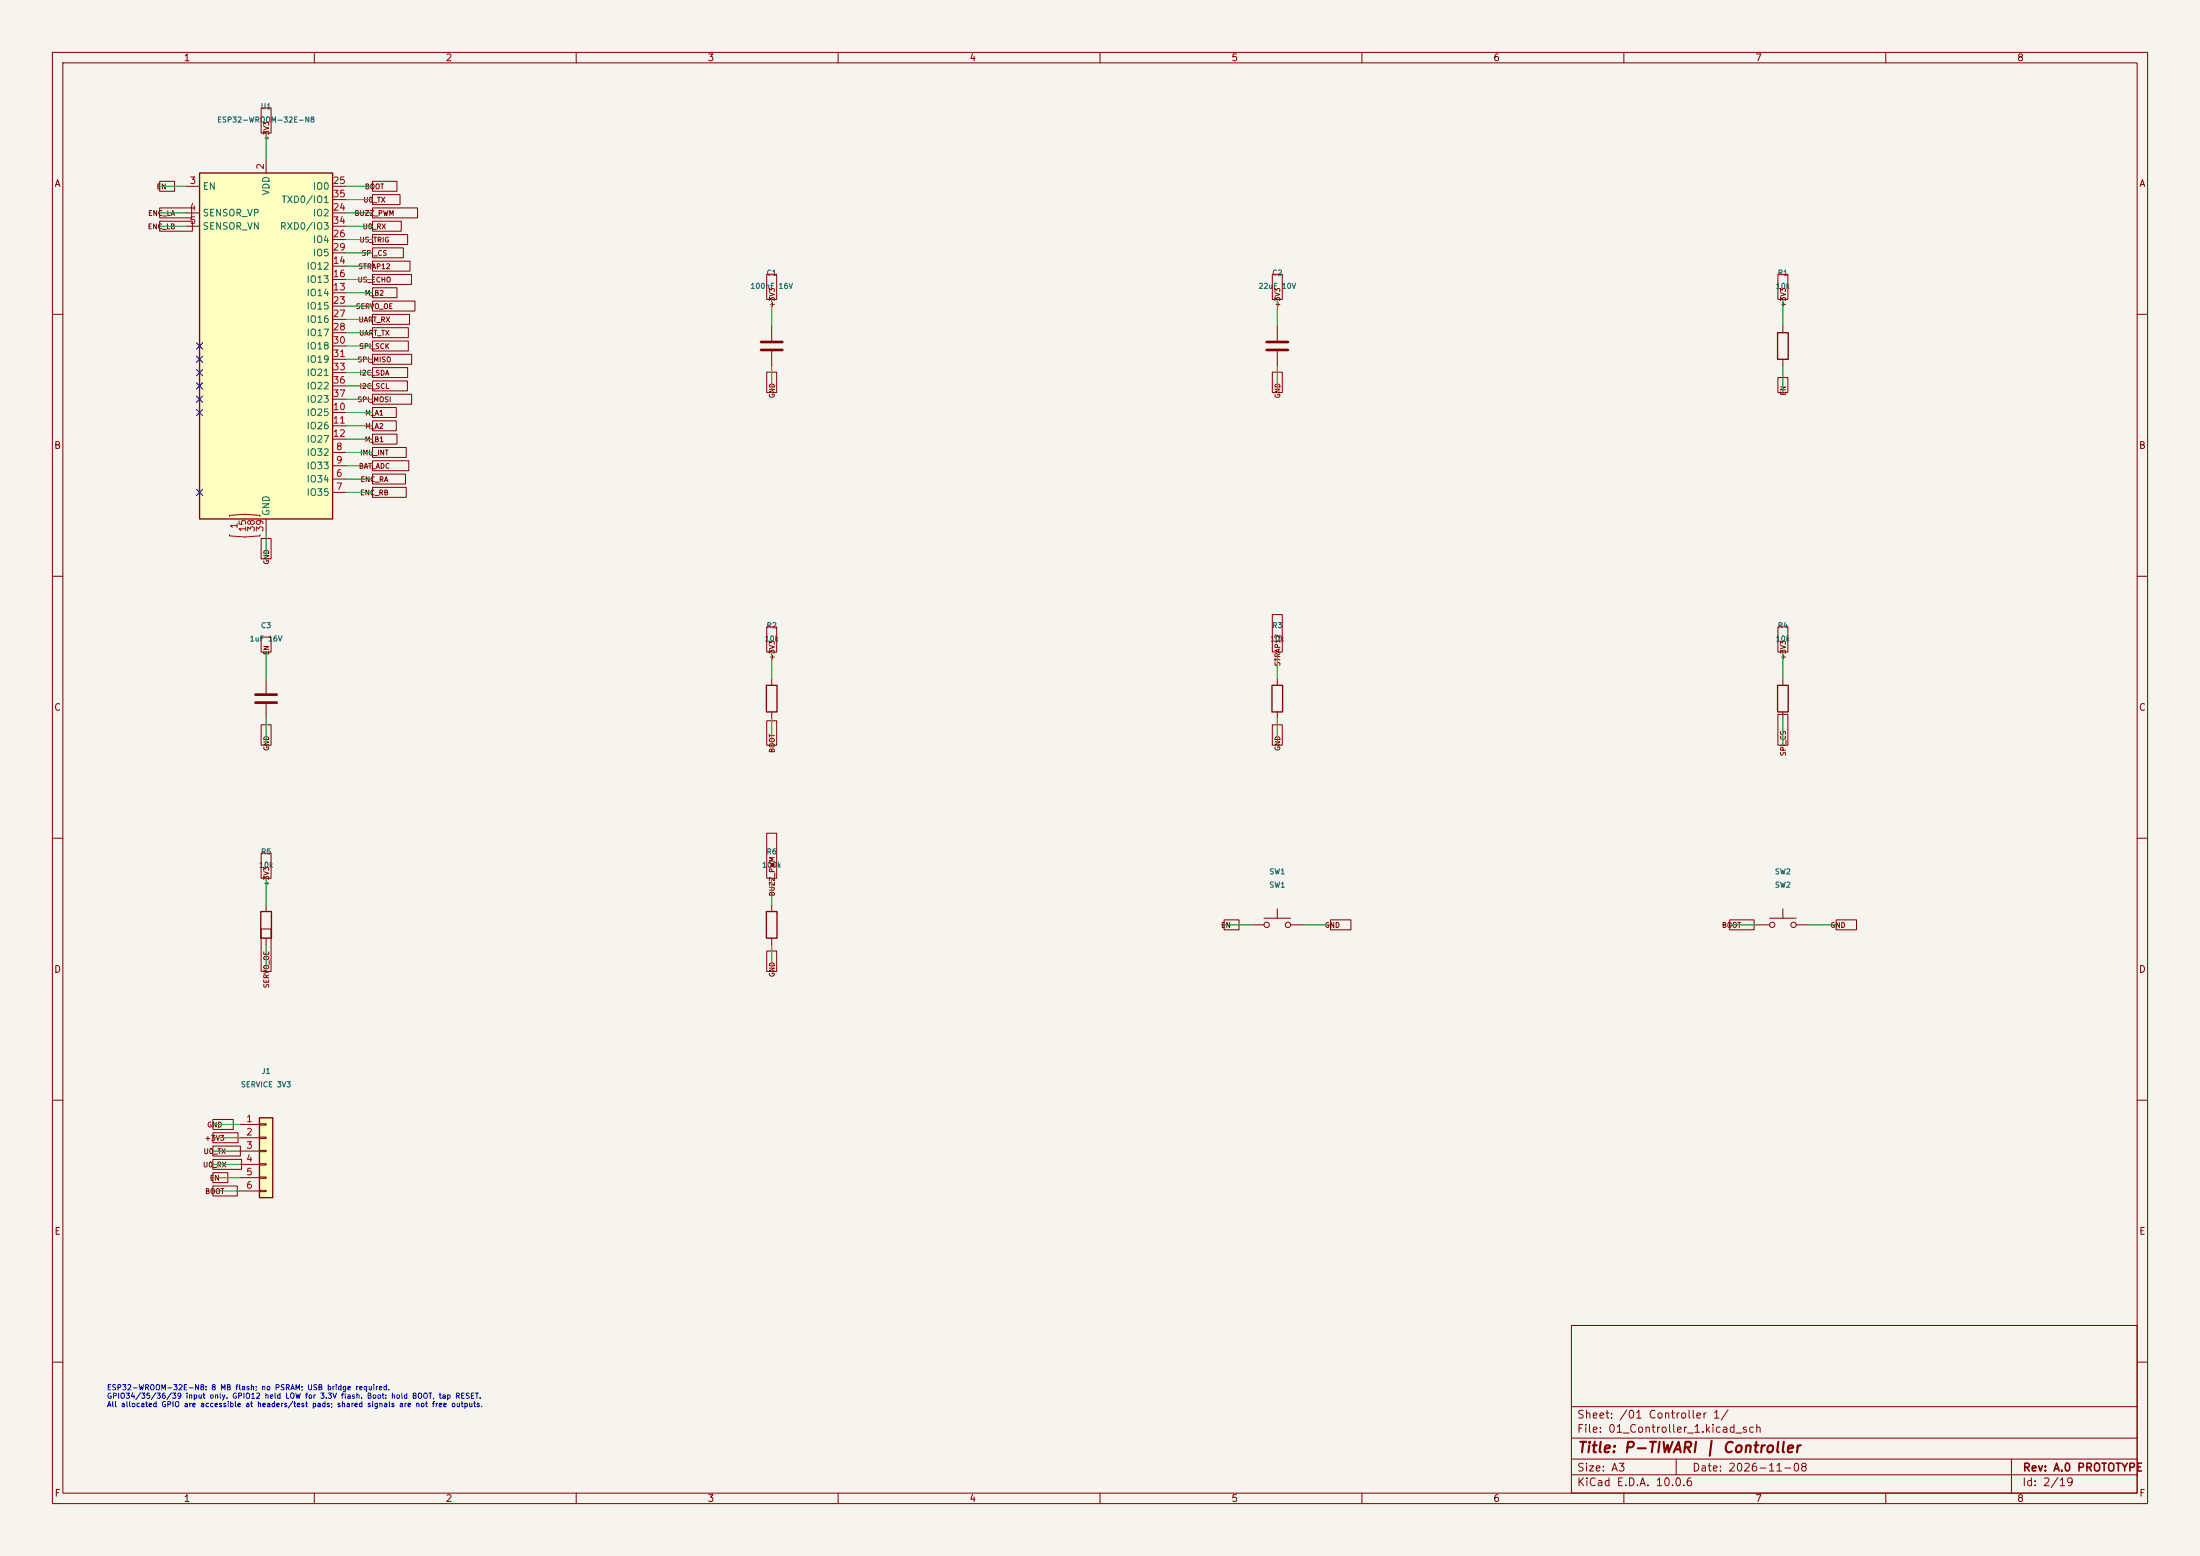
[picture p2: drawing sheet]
(kicad_sch (version 20250114) (generator "eeschema") (paper "A3") (title_block (title "P-TIWARI | Controller") (rev "A.0 PROTOTYPE") (date "2026-11-08")) (lib_symbols (symbol "RF_Module:ESP32-WROOM-32E" (exclude_from_sim no) (in_bom yes) (on_board yes) (in_pos_files yes) (duplicate_pin_numbers_are_jumpers no) (property "Reference" "U" (at -12.7 34.29 0) (show_name no) (do_not_autoplace no) (effects (font (size 1.27 1.27)) (justify left))) (property "Value" "ESP32-WROOM-32E" (at 1.27 34.29 0) (show_name no) (do_not_autoplace no) (effects (font (size 1.27 1.27)) (justify left))) (property "Footprint" "RF_Module:ESP32-WROOM-32E" (at 16.51 -34.29 0) (show_name no) (do_not_autoplace no) (hide yes) (effects (font (size 1.27 1.27)))) (property "Datasheet" "https://www.espressif.com/sites/default/files/documentation/esp32-wroom-32e_esp32-wroom-32ue_datasheet_en.pdf" (at 0 0 0) (show_name no) (do_not_autoplace no) (hide yes) (effects (font (size 1.27 1.27)))) (property "Description" "RF Module, ESP32-D0WD-V3 SoC, without PSRAM, Wi-Fi 802.11b/g/n, Bluetooth, BLE, 32-bit, 2.7-3.6V, onboard antenna, SMD" (at 0 0 0) (show_name no) (do_not_autoplace no) (hide yes) (effects (font (size 1.27 1.27)))) (property "ki_keywords" "RF Radio BT ESP ESP32 Espressif onboard PCB antenna" (at 0 0 0) (show_name no) (do_not_autoplace no) (hide yes) (effects (font (size 1.27 1.27)))) (property "ki_fp_filters" "ESP32?WROOM?32E*" (at 0 0 0) (show_name no) (do_not_autoplace no) (hide yes) (effects (font (size 1.27 1.27)))) (symbol "ESP32-WROOM-32E_0_1" (rectangle (start -12.7 33.02) (end 12.7 -33.02) (stroke (width 0.254) (type default)) (fill (type background)))) (symbol "ESP32-WROOM-32E_1_1" (pin power_in line (at 0 35.56 270) (length 2.54) (name "VDD" (effects (font (size 1.27 1.27)))) (number "2" (effects (font (size 1.27 1.27))))) (pin input line (at -15.24 30.48 0) (length 2.54) (name "EN" (effects (font (size 1.27 1.27)))) (number "3" (effects (font (size 1.27 1.27))))) (pin input line (at -15.24 25.4 0) (length 2.54) (name "SENSOR_VP" (effects (font (size 1.27 1.27)))) (number "4" (effects (font (size 1.27 1.27))))) (pin input line (at -15.24 22.86 0) (length 2.54) (name "SENSOR_VN" (effects (font (size 1.27 1.27)))) (number "5" (effects (font (size 1.27 1.27))))) (pin input line (at 15.24 -25.4 180) (length 2.54) (name "IO34" (effects (font (size 1.27 1.27)))) (number "6" (effects (font (size 1.27 1.27))))) (pin input line (at 15.24 -27.94 180) (length 2.54) (name "IO35" (effects (font (size 1.27 1.27)))) (number "7" (effects (font (size 1.27 1.27))))) (pin bidirectional line (at 15.24 -20.32 180) (length 2.54) (name "IO32" (effects (font (size 1.27 1.27)))) (number "8" (effects (font (size 1.27 1.27))))) (pin bidirectional line (at 15.24 -22.86 180) (length 2.54) (name "IO33" (effects (font (size 1.27 1.27)))) (number "9" (effects (font (size 1.27 1.27))))) (pin bidirectional line (at 15.24 -12.7 180) (length 2.54) (name "IO25" (effects (font (size 1.27 1.27)))) (number "10" (effects (font (size 1.27 1.27))))) (pin bidirectional line (at 15.24 -15.24 180) (length 2.54) (name "IO26" (effects (font (size 1.27 1.27)))) (number "11" (effects (font (size 1.27 1.27))))) (pin bidirectional line (at 15.24 -17.78 180) (length 2.54) (name "IO27" (effects (font (size 1.27 1.27)))) (number "12" (effects (font (size 1.27 1.27))))) (pin bidirectional line (at 15.24 10.16 180) (length 2.54) (name "IO14" (effects (font (size 1.27 1.27)))) (number "13" (effects (font (size 1.27 1.27))))) (pin bidirectional line (at 15.24 15.24 180) (length 2.54) (name "IO12" (effects (font (size 1.27 1.27)))) (number "14" (effects (font (size 1.27 1.27))))) (pin bidirectional line (at 15.24 12.7 180) (length 2.54) (name "IO13" (effects (font (size 1.27 1.27)))) (number "16" (effects (font (size 1.27 1.27))))) (pin no_connect line (at -12.7 -5.08 0) (length 2.54) (hide yes) (name "NC" (effects (font (size 1.27 1.27)))) (number "17" (effects (font (size 1.27 1.27))))) (pin no_connect line (at -12.7 -7.62 0) (length 2.54) (hide yes) (name "NC" (effects (font (size 1.27 1.27)))) (number "18" (effects (font (size 1.27 1.27))))) (pin no_connect line (at -12.7 -12.7 0) (length 2.54) (hide yes) (name "NC" (effects (font (size 1.27 1.27)))) (number "19" (effects (font (size 1.27 1.27))))) (pin no_connect line (at -12.7 -10.16 0) (length 2.54) (hide yes) (name "NC" (effects (font (size 1.27 1.27)))) (number "20" (effects (font (size 1.27 1.27))))) (pin no_connect line (at -12.7 0 0) (length 2.54) (hide yes) (name "NC" (effects (font (size 1.27 1.27)))) (number "21" (effects (font (size 1.27 1.27))))) (pin no_connect line (at -12.7 -2.54 0) (length 2.54) (hide yes) (name "NC" (effects (font (size 1.27 1.27)))) (number "22" (effects (font (size 1.27 1.27))))) (pin bidirectional line (at 15.24 7.62 180) (length 2.54) (name "IO15" (effects (font (size 1.27 1.27)))) (number "23" (effects (font (size 1.27 1.27))))) (pin bidirectional line (at 15.24 25.4 180) (length 2.54) (name "IO2" (effects (font (size 1.27 1.27)))) (number "24" (effects (font (size 1.27 1.27))))) (pin bidirectional line (at 15.24 30.48 180) (length 2.54) (name "IO0" (effects (font (size 1.27 1.27)))) (number "25" (effects (font (size 1.27 1.27))))) (pin bidirectional line (at 15.24 20.32 180) (length 2.54) (name "IO4" (effects (font (size 1.27 1.27)))) (number "26" (effects (font (size 1.27 1.27))))) (pin bidirectional line (at 15.24 5.08 180) (length 2.54) (name "IO16" (effects (font (size 1.27 1.27)))) (number "27" (effects (font (size 1.27 1.27))))) (pin bidirectional line (at 15.24 2.54 180) (length 2.54) (name "IO17" (effects (font (size 1.27 1.27)))) (number "28" (effects (font (size 1.27 1.27))))) (pin bidirectional line (at 15.24 17.78 180) (length 2.54) (name "IO5" (effects (font (size 1.27 1.27)))) (number "29" (effects (font (size 1.27 1.27))))) (pin bidirectional line (at 15.24 0 180) (length 2.54) (name "IO18" (effects (font (size 1.27 1.27)))) (number "30" (effects (font (size 1.27 1.27))))) (pin bidirectional line (at 15.24 -2.54 180) (length 2.54) (name "IO19" (effects (font (size 1.27 1.27)))) (number "31" (effects (font (size 1.27 1.27))))) (pin no_connect line (at -12.7 -27.94 0) (length 2.54) (hide yes) (name "NC" (effects (font (size 1.27 1.27)))) (number "32" (effects (font (size 1.27 1.27))))) (pin bidirectional line (at 15.24 -5.08 180) (length 2.54) (name "IO21" (effects (font (size 1.27 1.27)))) (number "33" (effects (font (size 1.27 1.27))))) (pin bidirectional line (at 15.24 22.86 180) (length 2.54) (name "RXD0/IO3" (effects (font (size 1.27 1.27)))) (number "34" (effects (font (size 1.27 1.27))))) (pin bidirectional line (at 15.24 27.94 180) (length 2.54) (name "TXD0/IO1" (effects (font (size 1.27 1.27)))) (number "35" (effects (font (size 1.27 1.27))))) (pin bidirectional line (at 15.24 -7.62 180) (length 2.54) (name "IO22" (effects (font (size 1.27 1.27)))) (number "36" (effects (font (size 1.27 1.27))))) (pin bidirectional line (at 15.24 -10.16 180) (length 2.54) (name "IO23" (effects (font (size 1.27 1.27)))) (number "37" (effects (font (size 1.27 1.27))))) (pin power_in line (at 0 -35.56 90) (length 2.54) (name "GND" (effects (font (size 1.27 1.27)))) (number "[1,15,38,39]" (effects (font (size 1.27 1.27)))))) (embedded_fonts no)) (symbol "Device:C" (pin_numbers (hide yes)) (pin_names (offset 0.254)) (exclude_from_sim no) (in_bom yes) (on_board yes) (in_pos_files yes) (duplicate_pin_numbers_are_jumpers no) (property "Reference" "C" (at 0.635 2.54 0) (show_name no) (do_not_autoplace no) (effects (font (size 1.27 1.27)) (justify left))) (property "Value" "C" (at 0.635 -2.54 0) (show_name no) (do_not_autoplace no) (effects (font (size 1.27 1.27)) (justify left))) (property "Footprint" "" (at 0.9652 -3.81 0) (show_name no) (do_not_autoplace no) (hide yes) (effects (font (size 1.27 1.27)))) (property "Datasheet" "" (at 0 0 0) (show_name no) (do_not_autoplace no) (hide yes) (effects (font (size 1.27 1.27)))) (property "Description" "Unpolarized capacitor" (at 0 0 0) (show_name no) (do_not_autoplace no) (hide yes) (effects (font (size 1.27 1.27)))) (property "ki_keywords" "cap capacitor" (at 0 0 0) (show_name no) (do_not_autoplace no) (hide yes) (effects (font (size 1.27 1.27)))) (property "ki_fp_filters" "C_*" (at 0 0 0) (show_name no) (do_not_autoplace no) (hide yes) (effects (font (size 1.27 1.27)))) (symbol "C_0_1" (polyline (pts (xy -2.032 0.762) (xy 2.032 0.762)) (stroke (width 0.508) (type default)) (fill (type none))) (polyline (pts (xy -2.032 -0.762) (xy 2.032 -0.762)) (stroke (width 0.508) (type default)) (fill (type none)))) (symbol "C_1_1" (pin passive line (at 0 3.81 270) (length 2.794) (name "" (effects (font (size 1.27 1.27)))) (number "1" (effects (font (size 1.27 1.27))))) (pin passive line (at 0 -3.81 90) (length 2.794) (name "" (effects (font (size 1.27 1.27)))) (number "2" (effects (font (size 1.27 1.27)))))) (embedded_fonts no)) (symbol "Device:R" (pin_numbers (hide yes)) (pin_names (offset 0)) (exclude_from_sim no) (in_bom yes) (on_board yes) (in_pos_files yes) (duplicate_pin_numbers_are_jumpers no) (property "Reference" "R" (at 2.032 0 90) (show_name no) (do_not_autoplace no) (effects (font (size 1.27 1.27)))) (property "Value" "R" (at 0 0 90) (show_name no) (do_not_autoplace no) (effects (font (size 1.27 1.27)))) (property "Footprint" "" (at -1.778 0 90) (show_name no) (do_not_autoplace no) (hide yes) (effects (font (size 1.27 1.27)))) (property "Datasheet" "" (at 0 0 0) (show_name no) (do_not_autoplace no) (hide yes) (effects (font (size 1.27 1.27)))) (property "Description" "Resistor" (at 0 0 0) (show_name no) (do_not_autoplace no) (hide yes) (effects (font (size 1.27 1.27)))) (property "ki_keywords" "R res resistor" (at 0 0 0) (show_name no) (do_not_autoplace no) (hide yes) (effects (font (size 1.27 1.27)))) (property "ki_fp_filters" "R_*" (at 0 0 0) (show_name no) (do_not_autoplace no) (hide yes) (effects (font (size 1.27 1.27)))) (symbol "R_0_1" (rectangle (start -1.016 -2.54) (end 1.016 2.54) (stroke (width 0.254) (type default)) (fill (type none)))) (symbol "R_1_1" (pin passive line (at 0 3.81 270) (length 1.27) (name "" (effects (font (size 1.27 1.27)))) (number "1" (effects (font (size 1.27 1.27))))) (pin passive line (at 0 -3.81 90) (length 1.27) (name "" (effects (font (size 1.27 1.27)))) (number "2" (effects (font (size 1.27 1.27)))))) (embedded_fonts no)) (symbol "Switch:SW_Push" (pin_numbers (hide yes)) (pin_names (offset 1.016) (hide yes)) (exclude_from_sim no) (in_bom yes) (on_board yes) (in_pos_files yes) (duplicate_pin_numbers_are_jumpers no) (property "Reference" "SW" (at 1.27 2.54 0) (show_name no) (do_not_autoplace no) (effects (font (size 1.27 1.27)) (justify left))) (property "Value" "SW_Push" (at 0 -1.524 0) (show_name no) (do_not_autoplace no) (effects (font (size 1.27 1.27)))) (property "Footprint" "" (at 0 5.08 0) (show_name no) (do_not_autoplace no) (hide yes) (effects (font (size 1.27 1.27)))) (property "Datasheet" "" (at 0 5.08 0) (show_name no) (do_not_autoplace no) (hide yes) (effects (font (size 1.27 1.27)))) (property "Description" "Push button switch, generic, two pins" (at 0 0 0) (show_name no) (do_not_autoplace no) (hide yes) (effects (font (size 1.27 1.27)))) (property "ki_keywords" "switch normally-open pushbutton push-button" (at 0 0 0) (show_name no) (do_not_autoplace no) (hide yes) (effects (font (size 1.27 1.27)))) (symbol "SW_Push_0_1" (circle (center -2.032 0) (radius 0.508) (stroke (width 0) (type default)) (fill (type none))) (polyline (pts (xy 0 1.27) (xy 0 3.048)) (stroke (width 0) (type default)) (fill (type none))) (circle (center 2.032 0) (radius 0.508) (stroke (width 0) (type default)) (fill (type none))) (polyline (pts (xy 2.54 1.27) (xy -2.54 1.27)) (stroke (width 0) (type default)) (fill (type none))) (pin passive line (at -5.08 0 0) (length 2.54) (name "1" (effects (font (size 1.27 1.27)))) (number "1" (effects (font (size 1.27 1.27))))) (pin passive line (at 5.08 0 180) (length 2.54) (name "2" (effects (font (size 1.27 1.27)))) (number "2" (effects (font (size 1.27 1.27)))))) (embedded_fonts no)) (symbol "Connector_Generic:Conn_01x06" (pin_names (offset 1.016) (hide yes)) (exclude_from_sim no) (in_bom yes) (on_board yes) (in_pos_files yes) (duplicate_pin_numbers_are_jumpers no) (property "Reference" "J" (at 0 7.62 0) (show_name no) (do_not_autoplace no) (effects (font (size 1.27 1.27)))) (property "Value" "Conn_01x06" (at 0 -10.16 0) (show_name no) (do_not_autoplace no) (effects (font (size 1.27 1.27)))) (property "Footprint" "" (at 0 0 0) (show_name no) (do_not_autoplace no) (hide yes) (effects (font (size 1.27 1.27)))) (property "Datasheet" "" (at 0 0 0) (show_name no) (do_not_autoplace no) (hide yes) (effects (font (size 1.27 1.27)))) (property "Description" "Generic connector, single row, 01x06, script generated (kicad-library-utils/schlib/autogen/connector/)" (at 0 0 0) (show_name no) (do_not_autoplace no) (hide yes) (effects (font (size 1.27 1.27)))) (property "ki_keywords" "connector" (at 0 0 0) (show_name no) (do_not_autoplace no) (hide yes) (effects (font (size 1.27 1.27)))) (property "ki_fp_filters" "Connector*:*_1x??_*" (at 0 0 0) (show_name no) (do_not_autoplace no) (hide yes) (effects (font (size 1.27 1.27)))) (symbol "Conn_01x06_1_1" (rectangle (start -1.27 6.35) (end 1.27 -8.89) (stroke (width 0.254) (type default)) (fill (type background))) (rectangle (start -1.27 5.207) (end 0 4.953) (stroke (width 0.1524) (type default)) (fill (type none))) (rectangle (start -1.27 2.667) (end 0 2.413) (stroke (width 0.1524) (type default)) (fill (type none))) (rectangle (start -1.27 0.127) (end 0 -0.127) (stroke (width 0.1524) (type default)) (fill (type none))) (rectangle (start -1.27 -2.413) (end 0 -2.667) (stroke (width 0.1524) (type default)) (fill (type none))) (rectangle (start -1.27 -4.953) (end 0 -5.207) (stroke (width 0.1524) (type default)) (fill (type none))) (rectangle (start -1.27 -7.493) (end 0 -7.747) (stroke (width 0.1524) (type default)) (fill (type none))) (pin passive line (at -5.08 5.08 0) (length 3.81) (name "Pin_1" (effects (font (size 1.27 1.27)))) (number "1" (effects (font (size 1.27 1.27))))) (pin passive line (at -5.08 2.54 0) (length 3.81) (name "Pin_2" (effects (font (size 1.27 1.27)))) (number "2" (effects (font (size 1.27 1.27))))) (pin passive line (at -5.08 0 0) (length 3.81) (name "Pin_3" (effects (font (size 1.27 1.27)))) (number "3" (effects (font (size 1.27 1.27))))) (pin passive line (at -5.08 -2.54 0) (length 3.81) (name "Pin_4" (effects (font (size 1.27 1.27)))) (number "4" (effects (font (size 1.27 1.27))))) (pin passive line (at -5.08 -5.08 0) (length 3.81) (name "Pin_5" (effects (font (size 1.27 1.27)))) (number "5" (effects (font (size 1.27 1.27))))) (pin passive line (at -5.08 -7.62 0) (length 3.81) (name "Pin_6" (effects (font (size 1.27 1.27)))) (number "6" (effects (font (size 1.27 1.27)))))) (embedded_fonts no))) (wire (pts (xy 50.8 30.48) (xy 50.8 25.4)) (stroke (width 0) (type default))) (global_label "+3V3" (shape passive) (at 50.8 25.4 270.0) (fields_autoplaced yes) (effects (font (size 0.95 0.95)))) (wire (pts (xy 35.56 35.56) (xy 30.48 35.56)) (stroke (width 0) (type default))) (global_label "EN" (shape passive) (at 30.48 35.56 0.0) (fields_autoplaced yes) (effects (font (size 0.95 0.95)))) (wire (pts (xy 35.56 40.64) (xy 30.48 40.64)) (stroke (width 0) (type default))) (global_label "ENC_LA" (shape passive) (at 30.48 40.64 0.0) (fields_autoplaced yes) (effects (font (size 0.95 0.95)))) (wire (pts (xy 35.56 43.18) (xy 30.48 43.18)) (stroke (width 0) (type default))) (global_label "ENC_LB" (shape passive) (at 30.48 43.18 0.0) (fields_autoplaced yes) (effects (font (size 0.95 0.95)))) (wire (pts (xy 66.04 91.44) (xy 71.12 91.44)) (stroke (width 0) (type default))) (global_label "ENC_RA" (shape passive) (at 71.12 91.44 180.0) (fields_autoplaced yes) (effects (font (size 0.95 0.95)))) (wire (pts (xy 66.04 93.98) (xy 71.12 93.98)) (stroke (width 0) (type default))) (global_label "ENC_RB" (shape passive) (at 71.12 93.98 180.0) (fields_autoplaced yes) (effects (font (size 0.95 0.95)))) (wire (pts (xy 66.04 86.36) (xy 71.12 86.36)) (stroke (width 0) (type default))) (global_label "IMU_INT" (shape passive) (at 71.12 86.36 180.0) (fields_autoplaced yes) (effects (font (size 0.95 0.95)))) (wire (pts (xy 66.04 88.9) (xy 71.12 88.9)) (stroke (width 0) (type default))) (global_label "BAT_ADC" (shape passive) (at 71.12 88.9 180.0) (fields_autoplaced yes) (effects (font (size 0.95 0.95)))) (wire (pts (xy 66.04 78.74) (xy 71.12 78.74)) (stroke (width 0) (type default))) (global_label "M_A1" (shape passive) (at 71.12 78.74 180.0) (fields_autoplaced yes) (effects (font (size 0.95 0.95)))) (wire (pts (xy 66.04 81.28) (xy 71.12 81.28)) (stroke (width 0) (type default))) (global_label "M_A2" (shape passive) (at 71.12 81.28 180.0) (fields_autoplaced yes) (effects (font (size 0.95 0.95)))) (wire (pts (xy 66.04 83.82) (xy 71.12 83.82)) (stroke (width 0) (type default))) (global_label "M_B1" (shape passive) (at 71.12 83.82 180.0) (fields_autoplaced yes) (effects (font (size 0.95 0.95)))) (wire (pts (xy 66.04 55.88) (xy 71.12 55.88)) (stroke (width 0) (type default))) (global_label "M_B2" (shape passive) (at 71.12 55.88 180.0) (fields_autoplaced yes) (effects (font (size 0.95 0.95)))) (wire (pts (xy 66.04 50.8) (xy 71.12 50.8)) (stroke (width 0) (type default))) (global_label "STRAP12" (shape passive) (at 71.12 50.8 180.0) (fields_autoplaced yes) (effects (font (size 0.95 0.95)))) (wire (pts (xy 66.04 53.34) (xy 71.12 53.34)) (stroke (width 0) (type default))) (global_label "US_ECHO" (shape passive) (at 71.12 53.34 180.0) (fields_autoplaced yes) (effects (font (size 0.95 0.95)))) (no_connect (at 38.1 71.12)) (no_connect (at 38.1 73.66)) (no_connect (at 38.1 78.74)) (no_connect (at 38.1 76.2)) (no_connect (at 38.1 66.04)) (no_connect (at 38.1 68.58)) (wire (pts (xy 66.04 58.42) (xy 71.12 58.42)) (stroke (width 0) (type default))) (global_label "SERVO_OE" (shape passive) (at 71.12 58.42 180.0) (fields_autoplaced yes) (effects (font (size 0.95 0.95)))) (wire (pts (xy 66.04 40.64) (xy 71.12 40.64)) (stroke (width 0) (type default))) (global_label "BUZZ_PWM" (shape passive) (at 71.12 40.64 180.0) (fields_autoplaced yes) (effects (font (size 0.95 0.95)))) (wire (pts (xy 66.04 35.56) (xy 71.12 35.56)) (stroke (width 0) (type default))) (global_label "BOOT" (shape passive) (at 71.12 35.56 180.0) (fields_autoplaced yes) (effects (font (size 0.95 0.95)))) (wire (pts (xy 66.04 45.72) (xy 71.12 45.72)) (stroke (width 0) (type default))) (global_label "US_TRIG" (shape passive) (at 71.12 45.72 180.0) (fields_autoplaced yes) (effects (font (size 0.95 0.95)))) (wire (pts (xy 66.04 60.96) (xy 71.12 60.96)) (stroke (width 0) (type default))) (global_label "UART_RX" (shape passive) (at 71.12 60.96 180.0) (fields_autoplaced yes) (effects (font (size 0.95 0.95)))) (wire (pts (xy 66.04 63.5) (xy 71.12 63.5)) (stroke (width 0) (type default))) (global_label "UART_TX" (shape passive) (at 71.12 63.5 180.0) (fields_autoplaced yes) (effects (font (size 0.95 0.95)))) (wire (pts (xy 66.04 48.26) (xy 71.12 48.26)) (stroke (width 0) (type default))) (global_label "SPI_CS" (shape passive) (at 71.12 48.26 180.0) (fields_autoplaced yes) (effects (font (size 0.95 0.95)))) (wire (pts (xy 66.04 66.04) (xy 71.12 66.04)) (stroke (width 0) (type default))) (global_label "SPI_SCK" (shape passive) (at 71.12 66.04 180.0) (fields_autoplaced yes) (effects (font (size 0.95 0.95)))) (wire (pts (xy 66.04 68.58) (xy 71.12 68.58)) (stroke (width 0) (type default))) (global_label "SPI_MISO" (shape passive) (at 71.12 68.58 180.0) (fields_autoplaced yes) (effects (font (size 0.95 0.95)))) (no_connect (at 38.1 93.98)) (wire (pts (xy 66.04 71.12) (xy 71.12 71.12)) (stroke (width 0) (type default))) (global_label "I2C_SDA" (shape passive) (at 71.12 71.12 180.0) (fields_autoplaced yes) (effects (font (size 0.95 0.95)))) (wire (pts (xy 66.04 43.18) (xy 71.12 43.18)) (stroke (width 0) (type default))) (global_label "U0_RX" (shape passive) (at 71.12 43.18 180.0) (fields_autoplaced yes) (effects (font (size 0.95 0.95)))) (wire (pts (xy 66.04 38.1) (xy 71.12 38.1)) (stroke (width 0) (type default))) (global_label "U0_TX" (shape passive) (at 71.12 38.1 180.0) (fields_autoplaced yes) (effects (font (size 0.95 0.95)))) (wire (pts (xy 66.04 73.66) (xy 71.12 73.66)) (stroke (width 0) (type default))) (global_label "I2C_SCL" (shape passive) (at 71.12 73.66 180.0) (fields_autoplaced yes) (effects (font (size 0.95 0.95)))) (wire (pts (xy 66.04 76.2) (xy 71.12 76.2)) (stroke (width 0) (type default))) (global_label "SPI_MOSI" (shape passive) (at 71.12 76.2 180.0) (fields_autoplaced yes) (effects (font (size 0.95 0.95)))) (wire (pts (xy 50.8 101.6) (xy 50.8 106.68)) (stroke (width 0) (type default))) (global_label "GND" (shape passive) (at 50.8 106.68 90.0) (fields_autoplaced yes) (effects (font (size 0.95 0.95)))) (symbol (lib_id "RF_Module:ESP32-WROOM-32E") (at 50.8 66.03999999999999 0) (unit 1) (in_bom yes) (on_board yes) (dnp no) (property "Reference" "U1" (at 50.8 20.31999999999999 0) (effects (font (size 1 1)))) (property "Value" "ESP32-WROOM-32E-N8" (at 50.8 22.85999999999999 0) (effects (font (size 1 1)))) (property "Footprint" "RoveCore:ESP32-WROOM-32E_Board" (at 50.8 66.03999999999999 0) (effects (font (size 1 1))) (hide yes)) (property "MPN" "ESP32-WROOM-32E-N8" (at 50.8 66.03999999999999 0) (effects (font (size 1 1))) (hide yes)) (property "Manufacturer" "Espressif" (at 50.8 66.03999999999999 0) (effects (font (size 1 1))) (hide yes)) (property "Datasheet" "https://documentation.espressif.com/esp32-wroom-32e_esp32-wroom-32ue_datasheet_en.pdf" (at 50.8 66.03999999999999 0) (effects (font (size 1 1))) (hide yes)) (pin "2") (pin "3") (pin "4") (pin "5") (pin "6") (pin "7") (pin "8") (pin "9") (pin "10") (pin "11") (pin "12") (pin "13") (pin "14") (pin "16") (pin "17") (pin "18") (pin "19") (pin "20") (pin "21") (pin "22") (pin "23") (pin "24") (pin "25") (pin "26") (pin "27") (pin "28") (pin "29") (pin "30") (pin "31") (pin "32") (pin "33") (pin "34") (pin "35") (pin "36") (pin "37") (pin "[1,15,38,39]")) (wire (pts (xy 147.32 62.23) (xy 147.32 57.15)) (stroke (width 0) (type default))) (global_label "+3V3" (shape passive) (at 147.32 57.15 270.0) (fields_autoplaced yes) (effects (font (size 0.95 0.95)))) (wire (pts (xy 147.32 69.85) (xy 147.32 74.93)) (stroke (width 0) (type default))) (global_label "GND" (shape passive) (at 147.32 74.93 90.0) (fields_autoplaced yes) (effects (font (size 0.95 0.95)))) (symbol (lib_id "Device:C") (at 147.32 66.03999999999999 0) (unit 1) (in_bom yes) (on_board yes) (dnp no) (property "Reference" "C1" (at 147.32 52.06999999999999 0) (effects (font (size 1 1)))) (property "Value" "100nF 16V" (at 147.32 54.60999999999999 0) (effects (font (size 1 1)))) (property "Footprint" "Capacitor_SMD:C_0603_1608Metric" (at 147.32 66.03999999999999 0) (effects (font (size 1 1))) (hide yes)) (property "MPN" "GRM188R71C104KA01D" (at 147.32 66.03999999999999 0) (effects (font (size 1 1))) (hide yes)) (property "Manufacturer" "Murata" (at 147.32 66.03999999999999 0) (effects (font (size 1 1))) (hide yes)) (property "Datasheet" "" (at 147.32 66.03999999999999 0) (effects (font (size 1 1))) (hide yes)) (pin "1") (pin "2")) (wire (pts (xy 243.84 62.23) (xy 243.84 57.15)) (stroke (width 0) (type default))) (global_label "+3V3" (shape passive) (at 243.84 57.15 270.0) (fields_autoplaced yes) (effects (font (size 0.95 0.95)))) (wire (pts (xy 243.84 69.85) (xy 243.84 74.93)) (stroke (width 0) (type default))) (global_label "GND" (shape passive) (at 243.84 74.93 90.0) (fields_autoplaced yes) (effects (font (size 0.95 0.95)))) (symbol (lib_id "Device:C") (at 243.83999999999997 66.03999999999999 0) (unit 1) (in_bom yes) (on_board yes) (dnp no) (property "Reference" "C2" (at 243.83999999999997 52.06999999999999 0) (effects (font (size 1 1)))) (property "Value" "22uF 10V" (at 243.83999999999997 54.60999999999999 0) (effects (font (size 1 1)))) (property "Footprint" "Capacitor_SMD:C_0805_2012Metric" (at 243.83999999999997 66.03999999999999 0) (effects (font (size 1 1))) (hide yes)) (property "MPN" "GRM21BR61A226ME44L" (at 243.83999999999997 66.03999999999999 0) (effects (font (size 1 1))) (hide yes)) (property "Manufacturer" "Murata" (at 243.83999999999997 66.03999999999999 0) (effects (font (size 1 1))) (hide yes)) (property "Datasheet" "" (at 243.83999999999997 66.03999999999999 0) (effects (font (size 1 1))) (hide yes)) (pin "1") (pin "2")) (wire (pts (xy 340.36 62.23) (xy 340.36 57.15)) (stroke (width 0) (type default))) (global_label "+3V3" (shape passive) (at 340.36 57.15 270.0) (fields_autoplaced yes) (effects (font (size 0.95 0.95)))) (wire (pts (xy 340.36 69.85) (xy 340.36 74.93)) (stroke (width 0) (type default))) (global_label "EN" (shape passive) (at 340.36 74.93 90.0) (fields_autoplaced yes) (effects (font (size 0.95 0.95)))) (symbol (lib_id "Device:R") (at 340.36 66.03999999999999 0) (unit 1) (in_bom yes) (on_board yes) (dnp no) (property "Reference" "R1" (at 340.36 52.06999999999999 0) (effects (font (size 1 1)))) (property "Value" "10k" (at 340.36 54.60999999999999 0) (effects (font (size 1 1)))) (property "Footprint" "Resistor_SMD:R_0603_1608Metric" (at 340.36 66.03999999999999 0) (effects (font (size 1 1))) (hide yes)) (property "MPN" "RC0603FR-0710KL" (at 340.36 66.03999999999999 0) (effects (font (size 1 1))) (hide yes)) (property "Manufacturer" "Yageo" (at 340.36 66.03999999999999 0) (effects (font (size 1 1))) (hide yes)) (property "Datasheet" "" (at 340.36 66.03999999999999 0) (effects (font (size 1 1))) (hide yes)) (pin "1") (pin "2")) (wire (pts (xy 50.8 129.54) (xy 50.8 124.46)) (stroke (width 0) (type default))) (global_label "EN" (shape passive) (at 50.8 124.46 270.0) (fields_autoplaced yes) (effects (font (size 0.95 0.95)))) (wire (pts (xy 50.8 137.16) (xy 50.8 142.24)) (stroke (width 0) (type default))) (global_label "GND" (shape passive) (at 50.8 142.24 90.0) (fields_autoplaced yes) (effects (font (size 0.95 0.95)))) (symbol (lib_id "Device:C") (at 50.8 133.35 0) (unit 1) (in_bom yes) (on_board yes) (dnp no) (property "Reference" "C3" (at 50.8 119.38 0) (effects (font (size 1 1)))) (property "Value" "1uF 16V" (at 50.8 121.92 0) (effects (font (size 1 1)))) (property "Footprint" "Capacitor_SMD:C_0603_1608Metric" (at 50.8 133.35 0) (effects (font (size 1 1))) (hide yes)) (property "MPN" "GRM188R61C105KA12D" (at 50.8 133.35 0) (effects (font (size 1 1))) (hide yes)) (property "Manufacturer" "Murata" (at 50.8 133.35 0) (effects (font (size 1 1))) (hide yes)) (property "Datasheet" "" (at 50.8 133.35 0) (effects (font (size 1 1))) (hide yes)) (pin "1") (pin "2")) (wire (pts (xy 147.32 129.54) (xy 147.32 124.46)) (stroke (width 0) (type default))) (global_label "+3V3" (shape passive) (at 147.32 124.46 270.0) (fields_autoplaced yes) (effects (font (size 0.95 0.95)))) (wire (pts (xy 147.32 137.16) (xy 147.32 142.24)) (stroke (width 0) (type default))) (global_label "BOOT" (shape passive) (at 147.32 142.24 90.0) (fields_autoplaced yes) (effects (font (size 0.95 0.95)))) (symbol (lib_id "Device:R") (at 147.32 133.35 0) (unit 1) (in_bom yes) (on_board yes) (dnp no) (property "Reference" "R2" (at 147.32 119.38 0) (effects (font (size 1 1)))) (property "Value" "10k" (at 147.32 121.92 0) (effects (font (size 1 1)))) (property "Footprint" "Resistor_SMD:R_0603_1608Metric" (at 147.32 133.35 0) (effects (font (size 1 1))) (hide yes)) (property "MPN" "RC0603FR-0710KL" (at 147.32 133.35 0) (effects (font (size 1 1))) (hide yes)) (property "Manufacturer" "Yageo" (at 147.32 133.35 0) (effects (font (size 1 1))) (hide yes)) (property "Datasheet" "" (at 147.32 133.35 0) (effects (font (size 1 1))) (hide yes)) (pin "1") (pin "2")) (wire (pts (xy 243.84 129.54) (xy 243.84 124.46)) (stroke (width 0) (type default))) (global_label "STRAP12" (shape passive) (at 243.84 124.46 270.0) (fields_autoplaced yes) (effects (font (size 0.95 0.95)))) (wire (pts (xy 243.84 137.16) (xy 243.84 142.24)) (stroke (width 0) (type default))) (global_label "GND" (shape passive) (at 243.84 142.24 90.0) (fields_autoplaced yes) (effects (font (size 0.95 0.95)))) (symbol (lib_id "Device:R") (at 243.83999999999997 133.35 0) (unit 1) (in_bom yes) (on_board yes) (dnp no) (property "Reference" "R3" (at 243.83999999999997 119.38 0) (effects (font (size 1 1)))) (property "Value" "10k" (at 243.83999999999997 121.92 0) (effects (font (size 1 1)))) (property "Footprint" "Resistor_SMD:R_0603_1608Metric" (at 243.83999999999997 133.35 0) (effects (font (size 1 1))) (hide yes)) (property "MPN" "RC0603FR-0710KL" (at 243.83999999999997 133.35 0) (effects (font (size 1 1))) (hide yes)) (property "Manufacturer" "Yageo" (at 243.83999999999997 133.35 0) (effects (font (size 1 1))) (hide yes)) (property "Datasheet" "" (at 243.83999999999997 133.35 0) (effects (font (size 1 1))) (hide yes)) (pin "1") (pin "2")) (wire (pts (xy 340.36 129.54) (xy 340.36 124.46)) (stroke (width 0) (type default))) (global_label "+3V3" (shape passive) (at 340.36 124.46 270.0) (fields_autoplaced yes) (effects (font (size 0.95 0.95)))) (wire (pts (xy 340.36 137.16) (xy 340.36 142.24)) (stroke (width 0) (type default))) (global_label "SPI_CS" (shape passive) (at 340.36 142.24 90.0) (fields_autoplaced yes) (effects (font (size 0.95 0.95)))) (symbol (lib_id "Device:R") (at 340.36 133.35 0) (unit 1) (in_bom yes) (on_board yes) (dnp no) (property "Reference" "R4" (at 340.36 119.38 0) (effects (font (size 1 1)))) (property "Value" "10k" (at 340.36 121.92 0) (effects (font (size 1 1)))) (property "Footprint" "Resistor_SMD:R_0603_1608Metric" (at 340.36 133.35 0) (effects (font (size 1 1))) (hide yes)) (property "MPN" "RC0603FR-0710KL" (at 340.36 133.35 0) (effects (font (size 1 1))) (hide yes)) (property "Manufacturer" "Yageo" (at 340.36 133.35 0) (effects (font (size 1 1))) (hide yes)) (property "Datasheet" "" (at 340.36 133.35 0) (effects (font (size 1 1))) (hide yes)) (pin "1") (pin "2")) (wire (pts (xy 50.8 172.72) (xy 50.8 167.64)) (stroke (width 0) (type default))) (global_label "+3V3" (shape passive) (at 50.8 167.64 270.0) (fields_autoplaced yes) (effects (font (size 0.95 0.95)))) (wire (pts (xy 50.8 180.34) (xy 50.8 185.42)) (stroke (width 0) (type default))) (global_label "SERVO_OE" (shape passive) (at 50.8 185.42 90.0) (fields_autoplaced yes) (effects (font (size 0.95 0.95)))) (symbol (lib_id "Device:R") (at 50.8 176.53 0) (unit 1) (in_bom yes) (on_board yes) (dnp no) (property "Reference" "R5" (at 50.8 162.56 0) (effects (font (size 1 1)))) (property "Value" "10k" (at 50.8 165.1 0) (effects (font (size 1 1)))) (property "Footprint" "Resistor_SMD:R_0603_1608Metric" (at 50.8 176.53 0) (effects (font (size 1 1))) (hide yes)) (property "MPN" "RC0603FR-0710KL" (at 50.8 176.53 0) (effects (font (size 1 1))) (hide yes)) (property "Manufacturer" "Yageo" (at 50.8 176.53 0) (effects (font (size 1 1))) (hide yes)) (property "Datasheet" "" (at 50.8 176.53 0) (effects (font (size 1 1))) (hide yes)) (pin "1") (pin "2")) (wire (pts (xy 147.32 172.72) (xy 147.32 167.64)) (stroke (width 0) (type default))) (global_label "BUZZ_PWM" (shape passive) (at 147.32 167.64 270.0) (fields_autoplaced yes) (effects (font (size 0.95 0.95)))) (wire (pts (xy 147.32 180.34) (xy 147.32 185.42)) (stroke (width 0) (type default))) (global_label "GND" (shape passive) (at 147.32 185.42 90.0) (fields_autoplaced yes) (effects (font (size 0.95 0.95)))) (symbol (lib_id "Device:R") (at 147.32 176.53 0) (unit 1) (in_bom yes) (on_board yes) (dnp no) (property "Reference" "R6" (at 147.32 162.56 0) (effects (font (size 1 1)))) (property "Value" "100k" (at 147.32 165.1 0) (effects (font (size 1 1)))) (property "Footprint" "Resistor_SMD:R_0603_1608Metric" (at 147.32 176.53 0) (effects (font (size 1 1))) (hide yes)) (property "MPN" "RC0603FR-07100KL" (at 147.32 176.53 0) (effects (font (size 1 1))) (hide yes)) (property "Manufacturer" "Yageo" (at 147.32 176.53 0) (effects (font (size 1 1))) (hide yes)) (property "Datasheet" "" (at 147.32 176.53 0) (effects (font (size 1 1))) (hide yes)) (pin "1") (pin "2")) (wire (pts (xy 238.76 176.53) (xy 233.68 176.53)) (stroke (width 0) (type default))) (global_label "EN" (shape passive) (at 233.68 176.53 0.0) (fields_autoplaced yes) (effects (font (size 0.95 0.95)))) (wire (pts (xy 248.92 176.53) (xy 254.0 176.53)) (stroke (width 0) (type default))) (global_label "GND" (shape passive) (at 254.0 176.53 180.0) (fields_autoplaced yes) (effects (font (size 0.95 0.95)))) (symbol (lib_id "Switch:SW_Push") (at 243.83999999999997 176.53 0) (unit 1) (in_bom yes) (on_board yes) (dnp no) (property "Reference" "SW1" (at 243.83999999999997 166.37 0) (effects (font (size 1 1)))) (property "Value" "SW1" (at 243.83999999999997 168.91 0) (effects (font (size 1 1)))) (property "Footprint" "Button_Switch_SMD:SW_Push_1P1T-SH_NO_CK_KMR2xxG" (at 243.83999999999997 176.53 0) (effects (font (size 1 1))) (hide yes)) (property "MPN" "KMR221GLFS" (at 243.83999999999997 176.53 0) (effects (font (size 1 1))) (hide yes)) (property "Manufacturer" "C&K" (at 243.83999999999997 176.53 0) (effects (font (size 1 1))) (hide yes)) (property "Datasheet" "" (at 243.83999999999997 176.53 0) (effects (font (size 1 1))) (hide yes)) (pin "1") (pin "2")) (wire (pts (xy 335.28 176.53) (xy 330.2 176.53)) (stroke (width 0) (type default))) (global_label "BOOT" (shape passive) (at 330.2 176.53 0.0) (fields_autoplaced yes) (effects (font (size 0.95 0.95)))) (wire (pts (xy 345.44 176.53) (xy 350.52 176.53)) (stroke (width 0) (type default))) (global_label "GND" (shape passive) (at 350.52 176.53 180.0) (fields_autoplaced yes) (effects (font (size 0.95 0.95)))) (symbol (lib_id "Switch:SW_Push") (at 340.36 176.53 0) (unit 1) (in_bom yes) (on_board yes) (dnp no) (property "Reference" "SW2" (at 340.36 166.37 0) (effects (font (size 1 1)))) (property "Value" "SW2" (at 340.36 168.91 0) (effects (font (size 1 1)))) (property "Footprint" "Button_Switch_SMD:SW_Push_1P1T-SH_NO_CK_KMR2xxG" (at 340.36 176.53 0) (effects (font (size 1 1))) (hide yes)) (property "MPN" "KMR221GLFS" (at 340.36 176.53 0) (effects (font (size 1 1))) (hide yes)) (property "Manufacturer" "C&K" (at 340.36 176.53 0) (effects (font (size 1 1))) (hide yes)) (property "Datasheet" "" (at 340.36 176.53 0) (effects (font (size 1 1))) (hide yes)) (pin "1") (pin "2")) (wire (pts (xy 45.72 214.63) (xy 40.64 214.63)) (stroke (width 0) (type default))) (global_label "GND" (shape passive) (at 40.64 214.63 0.0) (fields_autoplaced yes) (effects (font (size 0.95 0.95)))) (wire (pts (xy 45.72 217.17) (xy 40.64 217.17)) (stroke (width 0) (type default))) (global_label "+3V3" (shape passive) (at 40.64 217.17 0.0) (fields_autoplaced yes) (effects (font (size 0.95 0.95)))) (wire (pts (xy 45.72 219.71) (xy 40.64 219.71)) (stroke (width 0) (type default))) (global_label "U0_TX" (shape passive) (at 40.64 219.71 0.0) (fields_autoplaced yes) (effects (font (size 0.95 0.95)))) (wire (pts (xy 45.72 222.25) (xy 40.64 222.25)) (stroke (width 0) (type default))) (global_label "U0_RX" (shape passive) (at 40.64 222.25 0.0) (fields_autoplaced yes) (effects (font (size 0.95 0.95)))) (wire (pts (xy 45.72 224.79) (xy 40.64 224.79)) (stroke (width 0) (type default))) (global_label "EN" (shape passive) (at 40.64 224.79 0.0) (fields_autoplaced yes) (effects (font (size 0.95 0.95)))) (wire (pts (xy 45.72 227.33) (xy 40.64 227.33)) (stroke (width 0) (type default))) (global_label "BOOT" (shape passive) (at 40.64 227.33 0.0) (fields_autoplaced yes) (effects (font (size 0.95 0.95)))) (symbol (lib_id "Connector_Generic:Conn_01x06") (at 50.8 219.71 0) (unit 1) (in_bom yes) (on_board yes) (dnp no) (property "Reference" "J1" (at 50.8 204.47 0) (effects (font (size 1 1)))) (property "Value" "SERVICE 3V3" (at 50.8 207.01 0) (effects (font (size 1 1)))) (property "Footprint" "Connector_PinHeader_2.00mm:PinHeader_1x06_P2.00mm_Vertical" (at 50.8 219.71 0) (effects (font (size 1 1))) (hide yes)) (property "MPN" "M22-2010605" (at 50.8 219.71 0) (effects (font (size 1 1))) (hide yes)) (property "Manufacturer" "Harwin" (at 50.8 219.71 0) (effects (font (size 1 1))) (hide yes)) (property "Datasheet" "" (at 50.8 219.71 0) (effects (font (size 1 1))) (hide yes)) (pin "1") (pin "2") (pin "3") (pin "4") (pin "5") (pin "6")) (text "ESP32-WROOM-32E-N8: 8 MB flash; no PSRAM; USB bridge required.\nGPIO34/35/36/39 input only. GPIO12 held LOW for 3.3V flash. Boot: hold BOOT, tap RESET.\nAll allocated GPIO are accessible at headers/test pads; shared signals are not free outputs." (at 20.32 266.7 0) (effects (font (size 1.0 1.0)) (justify left))) (embedded_fonts no))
